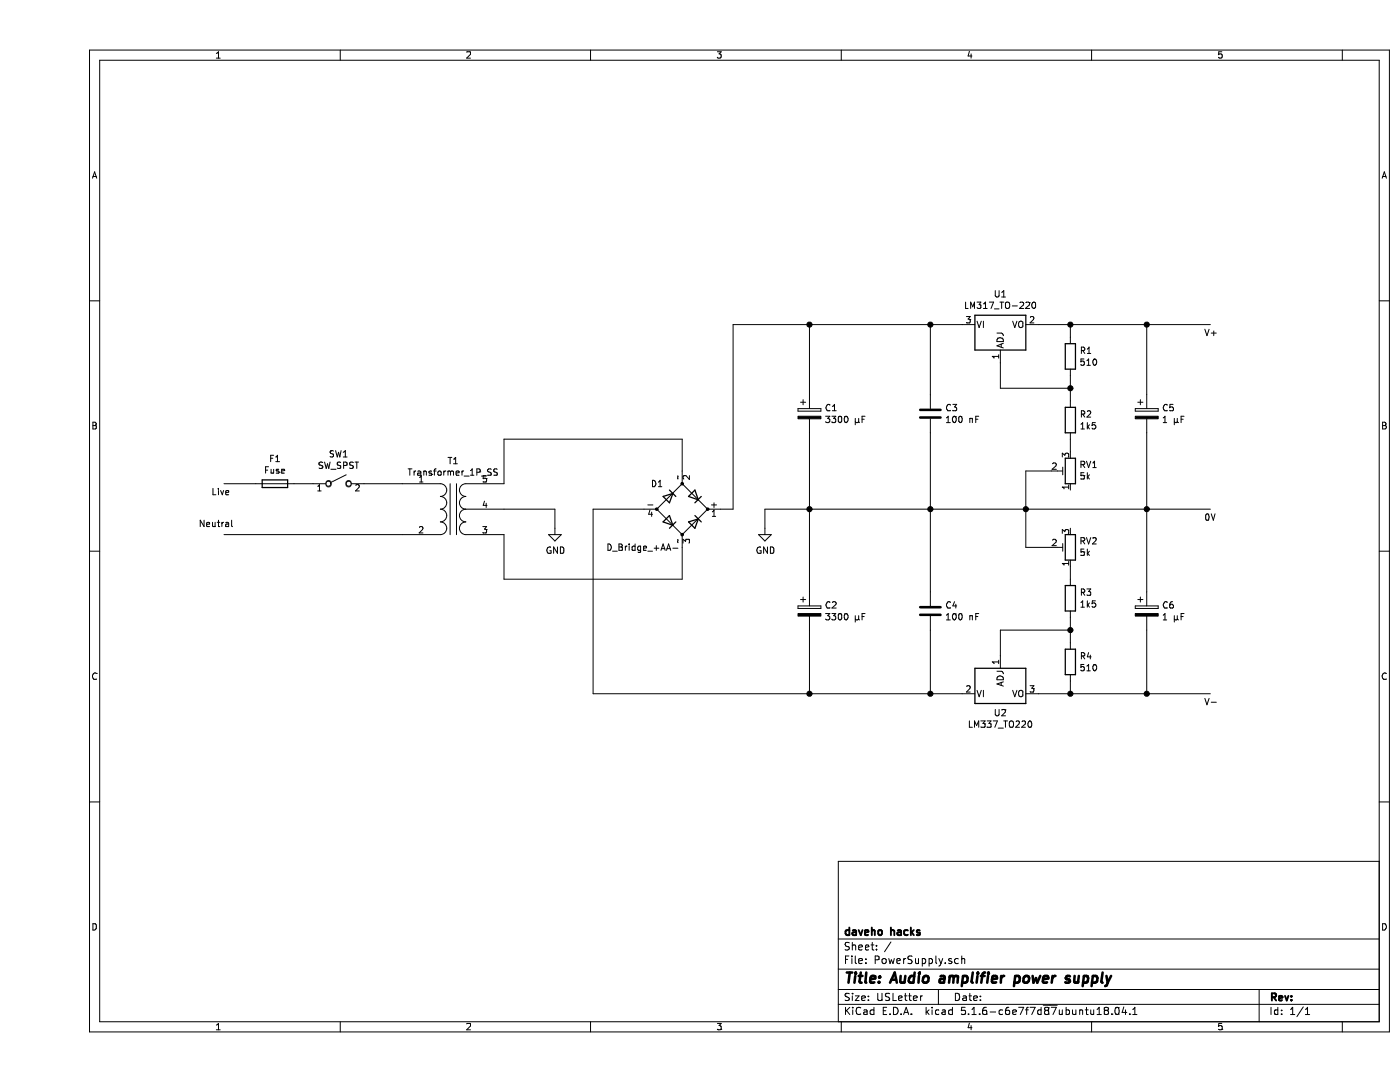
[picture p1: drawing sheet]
EESchema Schematic File Version 4
EELAYER 30 0
EELAYER END
$Descr USLetter 11000 8500
encoding utf-8
Sheet 1 1
Title "Audio amplifier power supply"
Date ""
Rev ""
Comp "daveho hacks"
Comment1 ""
Comment2 ""
Comment3 ""
Comment4 ""
$EndDescr
$Comp
L Device:Transformer_1P_SS T1
U 1 1
P 3250 4000
F 0 "T1" H 3250 4381 50  0000 C CNN
F 1 "Transformer_1P_SS" H 3250 4290 50  0000 C CNN
F 2 "" H 3250 4000 50  0001 C CNN
F 3 "~" H 3250 4000 50  0001 C CNN
	1    3250 4000
	1    0    0    -1  
$EndComp
Wire Wire Line
	3650 4000 4050 4000
Wire Wire Line
	4050 4000 4050 4150
$Comp
L power:GND #PWR01
U 1 1
P 4050 4150
F 0 "#PWR01" H 4050 3900 50  0001 C CNN
F 1 "GND" H 4055 3977 50  0000 C CNN
F 2 "" H 4050 4150 50  0001 C CNN
F 3 "" H 4050 4150 50  0001 C CNN
	1    4050 4150
	1    0    0    -1  
$EndComp
$Comp
L Device:CP C2
U 1 1
P 6050 4800
F 0 "C2" H 6168 4846 50  0000 L CNN
F 1 "3300 μF" H 6168 4755 50  0000 L CNN
F 2 "" H 6088 4650 50  0001 C CNN
F 3 "~" H 6050 4800 50  0001 C CNN
	1    6050 4800
	1    0    0    -1  
$EndComp
$Comp
L Device:D_Bridge_+AA- D1
U 1 1
P 5050 4000
F 0 "D1" H 4800 4200 50  0000 L CNN
F 1 "D_Bridge_+AA-" H 4450 3700 50  0000 L CNN
F 2 "" H 5050 4000 50  0001 C CNN
F 3 "~" H 5050 4000 50  0001 C CNN
	1    5050 4000
	1    0    0    -1  
$EndComp
Wire Wire Line
	3650 3800 3650 3450
Wire Wire Line
	3650 3450 5050 3450
Wire Wire Line
	5050 3450 5050 3700
Wire Wire Line
	3650 4200 3650 4550
Wire Wire Line
	3650 4550 5050 4550
Wire Wire Line
	5050 4550 5050 4300
Wire Wire Line
	4750 4000 4350 4000
Wire Wire Line
	4350 4000 4350 5450
Wire Wire Line
	4350 5450 6050 5450
Wire Wire Line
	5450 4000 5450 2550
Wire Wire Line
	5450 2550 6050 2550
Wire Wire Line
	6050 2550 6050 3100
Wire Wire Line
	5350 4000 5450 4000
Wire Wire Line
	6050 3400 6050 4000
Wire Wire Line
	6050 4000 5700 4000
Wire Wire Line
	5700 4000 5700 4150
Connection ~ 6050 4000
$Comp
L power:GND #PWR02
U 1 1
P 5700 4150
F 0 "#PWR02" H 5700 3900 50  0001 C CNN
F 1 "GND" H 5705 3977 50  0000 C CNN
F 2 "" H 5700 4150 50  0001 C CNN
F 3 "" H 5700 4150 50  0001 C CNN
	1    5700 4150
	1    0    0    -1  
$EndComp
Wire Wire Line
	2850 4200 1450 4200
Text Notes 1250 4150 0    50   ~ 0
Neutral
$Comp
L Switch:SW_SPST SW1
U 1 1
P 2350 3800
F 0 "SW1" H 2350 4035 50  0000 C CNN
F 1 "SW_SPST" H 2350 3944 50  0000 C CNN
F 2 "" H 2350 3800 50  0001 C CNN
F 3 "~" H 2350 3800 50  0001 C CNN
	1    2350 3800
	1    0    0    -1  
$EndComp
Wire Wire Line
	2850 3800 2550 3800
Wire Wire Line
	2150 3800 2000 3800
$Comp
L Device:Fuse F1
U 1 1
P 1850 3800
F 0 "F1" V 1653 3800 50  0000 C CNN
F 1 "Fuse" V 1744 3800 50  0000 C CNN
F 2 "" V 1780 3800 50  0001 C CNN
F 3 "~" H 1850 3800 50  0001 C CNN
	1    1850 3800
	0    1    1    0   
$EndComp
Wire Wire Line
	1700 3800 1450 3800
Text Notes 1350 3900 0    50   ~ 0
Live
$Comp
L Regulator_Linear:LM317_TO-220 U1
U 1 1
P 7550 2550
F 0 "U1" H 7550 2792 50  0000 C CNN
F 1 "LM317_TO-220" H 7550 2701 50  0000 C CNN
F 2 "Package_TO_SOT_THT:TO-220-3_Vertical" H 7550 2800 50  0001 C CIN
F 3 "http://www.ti.com/lit/ds/symlink/lm317.pdf" H 7550 2550 50  0001 C CNN
	1    7550 2550
	1    0    0    -1  
$EndComp
Wire Wire Line
	7250 2550 7000 2550
Connection ~ 6050 2550
Wire Wire Line
	6050 4000 7000 4000
$Comp
L Device:R R1
U 1 1
P 8100 2800
F 0 "R1" H 8170 2846 50  0000 L CNN
F 1 "510" H 8170 2755 50  0000 L CNN
F 2 "" V 8030 2800 50  0001 C CNN
F 3 "~" H 8100 2800 50  0001 C CNN
	1    8100 2800
	1    0    0    -1  
$EndComp
Wire Wire Line
	8100 2650 8100 2550
Wire Wire Line
	8100 2550 7850 2550
Wire Wire Line
	8100 2950 8100 3050
Wire Wire Line
	8100 3050 7550 3050
Wire Wire Line
	7550 3050 7550 2850
$Comp
L Device:R R2
U 1 1
P 8100 3300
F 0 "R2" H 8170 3346 50  0000 L CNN
F 1 "1k5" H 8170 3255 50  0000 L CNN
F 2 "" V 8030 3300 50  0001 C CNN
F 3 "~" H 8100 3300 50  0001 C CNN
	1    8100 3300
	1    0    0    -1  
$EndComp
Wire Wire Line
	8100 3150 8100 3050
Connection ~ 8100 3050
$Comp
L Device:R_POT_TRIM RV1
U 1 1
P 8100 3700
F 0 "RV1" H 8030 3654 50  0000 R CNN
F 1 "5k" H 8030 3745 50  0000 R CNN
F 2 "" H 8100 3700 50  0001 C CNN
F 3 "~" H 8100 3700 50  0001 C CNN
	1    8100 3700
	-1   0    0    1   
$EndComp
Wire Wire Line
	8100 3550 8100 3450
Wire Wire Line
	7950 3700 7750 3700
Wire Wire Line
	7750 3700 7750 4000
Connection ~ 7750 4000
Wire Wire Line
	7750 4000 8700 4000
$Comp
L Device:C C3
U 1 1
P 7000 3250
F 0 "C3" H 7115 3296 50  0000 L CNN
F 1 "100 nF" H 7115 3205 50  0000 L CNN
F 2 "" H 7038 3100 50  0001 C CNN
F 3 "~" H 7000 3250 50  0001 C CNN
	1    7000 3250
	1    0    0    -1  
$EndComp
$Comp
L Device:CP C1
U 1 1
P 6050 3250
F 0 "C1" H 6168 3296 50  0000 L CNN
F 1 "3300 μF" H 6168 3205 50  0000 L CNN
F 2 "" H 6088 3100 50  0001 C CNN
F 3 "~" H 6050 3250 50  0001 C CNN
	1    6050 3250
	1    0    0    -1  
$EndComp
Wire Wire Line
	7000 3100 7000 2550
Connection ~ 7000 2550
Wire Wire Line
	7000 2550 6050 2550
Wire Wire Line
	7000 3400 7000 4000
Connection ~ 7000 4000
Wire Wire Line
	7000 4000 7750 4000
Wire Wire Line
	8100 2550 8700 2550
Connection ~ 8100 2550
$Comp
L Device:CP C5
U 1 1
P 8700 3250
F 0 "C5" H 8818 3296 50  0000 L CNN
F 1 "1 μF" H 8818 3205 50  0000 L CNN
F 2 "" H 8738 3100 50  0001 C CNN
F 3 "~" H 8700 3250 50  0001 C CNN
	1    8700 3250
	1    0    0    -1  
$EndComp
Wire Wire Line
	8700 3100 8700 2550
Connection ~ 8700 2550
Wire Wire Line
	8700 2550 9200 2550
Wire Wire Line
	8700 3400 8700 4000
Connection ~ 8700 4000
Wire Wire Line
	8700 4000 9200 4000
$Comp
L Regulator_Linear:LM337_TO220 U2
U 1 1
P 7550 5450
F 0 "U2" H 7550 5301 50  0000 C CNN
F 1 "LM337_TO220" H 7550 5210 50  0000 C CNN
F 2 "Package_TO_SOT_THT:TO-220-3_Vertical" H 7550 5250 50  0001 C CIN
F 3 "http://www.ti.com/lit/ds/symlink/lm337-n.pdf" H 7550 5450 50  0001 C CNN
	1    7550 5450
	1    0    0    -1  
$EndComp
Wire Wire Line
	7250 5450 7000 5450
Connection ~ 6050 5450
Wire Wire Line
	7850 5450 8100 5450
Wire Wire Line
	6050 5450 6050 4950
Wire Wire Line
	6050 4000 6050 4650
$Comp
L Device:C C4
U 1 1
P 7000 4800
F 0 "C4" H 7115 4846 50  0000 L CNN
F 1 "100 nF" H 7115 4755 50  0000 L CNN
F 2 "" H 7038 4650 50  0001 C CNN
F 3 "~" H 7000 4800 50  0001 C CNN
	1    7000 4800
	1    0    0    -1  
$EndComp
$Comp
L Device:CP C6
U 1 1
P 8700 4800
F 0 "C6" H 8818 4846 50  0000 L CNN
F 1 "1 μF" H 8818 4755 50  0000 L CNN
F 2 "" H 8738 4650 50  0001 C CNN
F 3 "~" H 8700 4800 50  0001 C CNN
	1    8700 4800
	1    0    0    -1  
$EndComp
Wire Wire Line
	7000 4650 7000 4000
Wire Wire Line
	7000 4950 7000 5450
Connection ~ 7000 5450
Wire Wire Line
	7000 5450 6050 5450
Wire Wire Line
	8700 4650 8700 4000
Wire Wire Line
	8700 4950 8700 5450
Connection ~ 8700 5450
Wire Wire Line
	8700 5450 9200 5450
$Comp
L Device:R R4
U 1 1
P 8100 5200
F 0 "R4" H 8170 5246 50  0000 L CNN
F 1 "510" H 8170 5155 50  0000 L CNN
F 2 "" V 8030 5200 50  0001 C CNN
F 3 "~" H 8100 5200 50  0001 C CNN
	1    8100 5200
	1    0    0    -1  
$EndComp
Wire Wire Line
	8100 5350 8100 5450
Connection ~ 8100 5450
Wire Wire Line
	8100 5450 8700 5450
Wire Wire Line
	8100 5050 8100 4950
Wire Wire Line
	8100 4950 7550 4950
Wire Wire Line
	7550 4950 7550 5150
$Comp
L Device:R R3
U 1 1
P 8100 4700
F 0 "R3" H 8170 4746 50  0000 L CNN
F 1 "1k5" H 8170 4655 50  0000 L CNN
F 2 "" V 8030 4700 50  0001 C CNN
F 3 "~" H 8100 4700 50  0001 C CNN
	1    8100 4700
	1    0    0    -1  
$EndComp
$Comp
L Device:R_POT_TRIM RV2
U 1 1
P 8100 4300
F 0 "RV2" H 8030 4254 50  0000 R CNN
F 1 "5k" H 8030 4345 50  0000 R CNN
F 2 "" H 8100 4300 50  0001 C CNN
F 3 "~" H 8100 4300 50  0001 C CNN
	1    8100 4300
	-1   0    0    1   
$EndComp
Wire Wire Line
	7950 4300 7750 4300
Wire Wire Line
	7750 4300 7750 4000
Wire Wire Line
	8100 4450 8100 4550
Wire Wire Line
	8100 4850 8100 4950
Connection ~ 8100 4950
Text Notes 9150 4100 0    50   ~ 0
0V
Text Notes 9150 5550 0    50   ~ 0
V-
Text Notes 9150 2650 0    50   ~ 0
V+
$EndSCHEMATC
